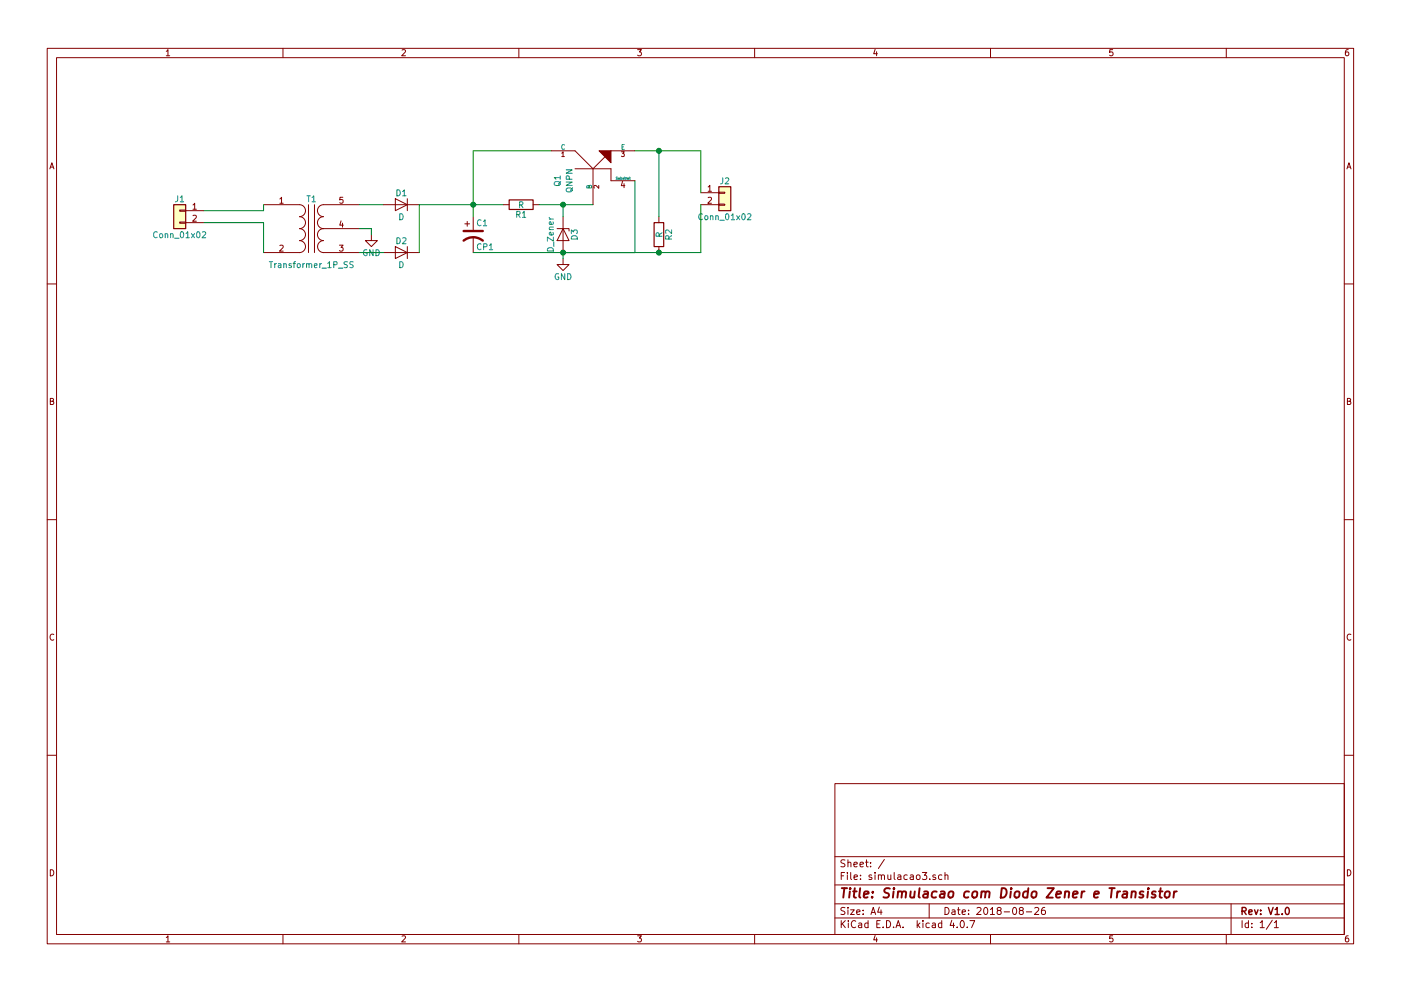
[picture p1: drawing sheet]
EESchema Schematic File Version 2
LIBS:power
LIBS:device
LIBS:switches
LIBS:relays
LIBS:motors
LIBS:transistors
LIBS:conn
LIBS:linear
LIBS:regul
LIBS:74xx
LIBS:cmos4000
LIBS:adc-dac
LIBS:memory
LIBS:xilinx
LIBS:microcontrollers
LIBS:dsp
LIBS:microchip
LIBS:analog_switches
LIBS:motorola
LIBS:texas
LIBS:intel
LIBS:audio
LIBS:interface
LIBS:digital-audio
LIBS:philips
LIBS:display
LIBS:cypress
LIBS:siliconi
LIBS:opto
LIBS:atmel
LIBS:contrib
LIBS:valves
LIBS:pspice
EELAYER 25 0
EELAYER END
$Descr A4 11693 8268
encoding utf-8
Sheet 1 1
Title "Simulacao com Diodo Zener e Transistor"
Date "2018-08-26"
Rev "V1.0"
Comp ""
Comment1 ""
Comment2 ""
Comment3 ""
Comment4 ""
$EndDescr
$Comp
L Transformer_1P_SS T1
U 1 1
P 2600 1900
F 0 "T1" H 2600 2150 50  0000 C CNN
F 1 "Transformer_1P_SS" H 2600 1600 50  0000 C CNN
F 2 "" H 2600 1900 50  0001 C CNN
F 3 "" H 2600 1900 50  0001 C CNN
	1    2600 1900
	1    0    0    -1  
$EndComp
$Comp
L GND #PWR01
U 1 1
P 3100 1950
F 0 "#PWR01" H 3100 1700 50  0001 C CNN
F 1 "GND" H 3100 1800 50  0000 C CNN
F 2 "" H 3100 1950 50  0001 C CNN
F 3 "" H 3100 1950 50  0001 C CNN
	1    3100 1950
	1    0    0    -1  
$EndComp
$Comp
L GND #PWR02
U 1 1
P 4700 2150
F 0 "#PWR02" H 4700 1900 50  0001 C CNN
F 1 "GND" H 4700 2000 50  0000 C CNN
F 2 "" H 4700 2150 50  0001 C CNN
F 3 "" H 4700 2150 50  0001 C CNN
	1    4700 2150
	1    0    0    -1  
$EndComp
$Comp
L R R1
U 1 1
P 4350 1700
F 0 "R1" V 4430 1700 50  0000 C CNN
F 1 "R" V 4350 1700 50  0000 C CNN
F 2 "" V 4280 1700 50  0001 C CNN
F 3 "" H 4350 1700 50  0001 C CNN
	1    4350 1700
	0    1    1    0   
$EndComp
$Comp
L R R2
U 1 1
P 5500 1950
F 0 "R2" V 5580 1950 50  0000 C CNN
F 1 "R" V 5500 1950 50  0000 C CNN
F 2 "" V 5430 1950 50  0001 C CNN
F 3 "" H 5500 1950 50  0001 C CNN
	1    5500 1950
	1    0    0    -1  
$EndComp
$Comp
L CP1 C1
U 1 1
P 3950 1950
F 0 "C1" H 3975 2050 50  0000 L CNN
F 1 "CP1" H 3975 1850 50  0000 L CNN
F 2 "" H 3950 1950 50  0001 C CNN
F 3 "" H 3950 1950 50  0001 C CNN
	1    3950 1950
	1    0    0    -1  
$EndComp
$Comp
L D_Zener D3
U 1 1
P 4700 1950
F 0 "D3" H 4700 2050 50  0000 C CNN
F 1 "D_Zener" H 4700 1850 50  0000 C CNN
F 2 "" H 4700 1950 50  0001 C CNN
F 3 "" H 4700 1950 50  0001 C CNN
	1    4700 1950
	0    1    1    0   
$EndComp
$Comp
L QNPN Q1
U 1 1
P 4950 1400
F 0 "Q1" H 4850 1700 50  0000 C CNN
F 1 "QNPN" H 4850 1600 50  0000 C CNN
F 2 "" H 4950 1400 50  0001 C CNN
F 3 "" H 4950 1400 50  0001 C CNN
	1    4950 1400
	0    -1   -1   0   
$EndComp
Wire Wire Line
	3950 1250 3950 1800
Wire Wire Line
	3500 1700 4200 1700
Wire Wire Line
	4500 1700 4950 1700
Wire Wire Line
	4700 1700 4700 1800
Wire Wire Line
	4700 2100 4700 2150
Wire Wire Line
	3950 2100 5850 2100
Connection ~ 4700 2100
Connection ~ 4700 1700
Wire Wire Line
	5300 1250 5850 1250
Wire Wire Line
	5500 1250 5500 1800
Wire Wire Line
	3950 1250 4600 1250
Connection ~ 3950 1700
$Comp
L D D1
U 1 1
P 3350 1700
F 0 "D1" H 3350 1800 50  0000 C CNN
F 1 "D" H 3350 1600 50  0000 C CNN
F 2 "" H 3350 1700 50  0001 C CNN
F 3 "" H 3350 1700 50  0001 C CNN
	1    3350 1700
	-1   0    0    -1  
$EndComp
$Comp
L D D2
U 1 1
P 3350 2100
F 0 "D2" H 3350 2200 50  0000 C CNN
F 1 "D" H 3350 2000 50  0000 C CNN
F 2 "" H 3350 2100 50  0001 C CNN
F 3 "" H 3350 2100 50  0001 C CNN
	1    3350 2100
	-1   0    0    -1  
$EndComp
Wire Wire Line
	3100 1950 3100 1900
Wire Wire Line
	3100 1900 3000 1900
Wire Wire Line
	3000 1700 3200 1700
Wire Wire Line
	3000 2100 3200 2100
Wire Wire Line
	3500 2100 3500 1700
$Comp
L Conn_01x02 J1
U 1 1
P 1500 1750
F 0 "J1" H 1500 1850 50  0000 C CNN
F 1 "Conn_01x02" H 1500 1550 50  0000 C CNN
F 2 "" H 1500 1750 50  0001 C CNN
F 3 "" H 1500 1750 50  0001 C CNN
	1    1500 1750
	-1   0    0    -1  
$EndComp
$Comp
L Conn_01x02 J2
U 1 1
P 6050 1600
F 0 "J2" H 6050 1700 50  0000 C CNN
F 1 "Conn_01x02" H 6050 1400 50  0000 C CNN
F 2 "" H 6050 1600 50  0001 C CNN
F 3 "" H 6050 1600 50  0001 C CNN
	1    6050 1600
	1    0    0    -1  
$EndComp
Wire Wire Line
	5850 2100 5850 1700
Connection ~ 5500 2100
Wire Wire Line
	5850 1250 5850 1600
Connection ~ 5500 1250
Wire Wire Line
	1700 1750 2200 1750
Wire Wire Line
	2200 1750 2200 1700
Wire Wire Line
	2200 2100 2200 1850
Wire Wire Line
	2200 1850 1700 1850
Wire Wire Line
	5300 1500 5300 2100
Wire Wire Line
	5300 2100 4700 2100
$EndSCHEMATC
